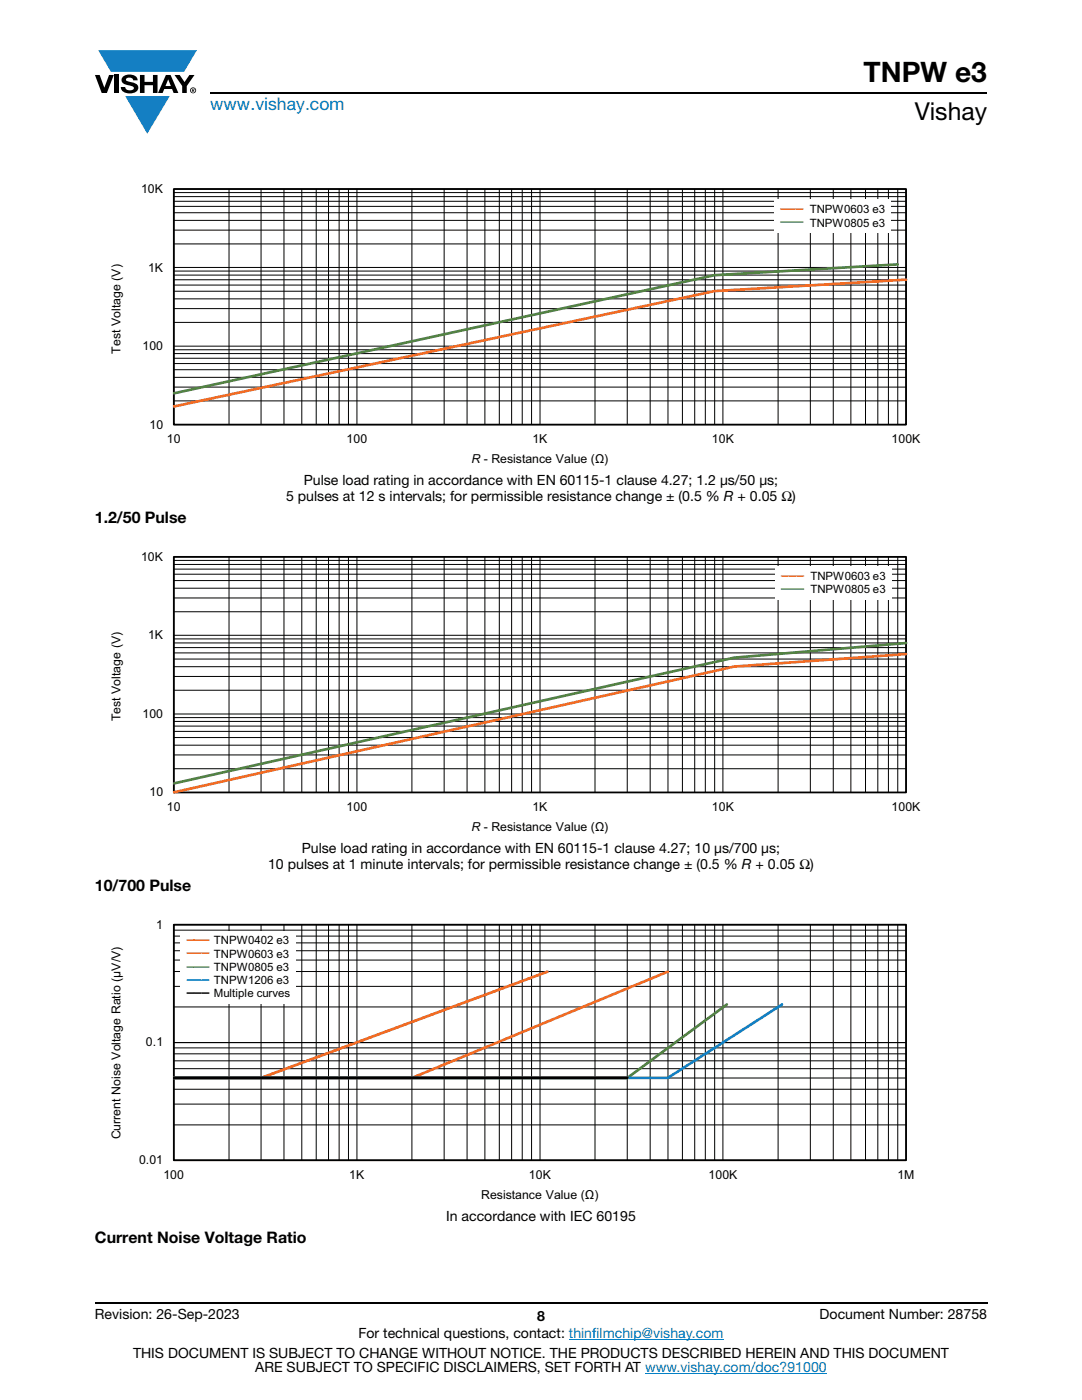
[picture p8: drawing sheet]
<svg xmlns="http://www.w3.org/2000/svg" width="216mm" height="279mm" viewBox="0 0 216 279" stroke-linecap="round" stroke-linejoin="round" font-family="sans-serif">
<g fill="#147fc3">
<path d="M19.6 10h19.7l-2.6 4.3h-1.1h-13.5z"/>
<path d="M25 19.2h8.9l-4.5 7.5z"/>
</g>
<g fill="#000">
<path d="M18.9 15h1l.9 2.5 1-2.5h.9l-1.4 3.6h-1zM22.9 15h.9v3.6h-.9zM24.6 15.3a2.1 2.1 0 0 1 2.8 .3l.1 .4h-.9a.79 .79 0 0 0-.7-.5 .79 .79 0 0 0-.8 .4l.3 .3 1 .2a1.08 1.08 0 0 1 1.2 1 1.08 1.08 0 0 1-1.1 1.2 1.73 1.73 0 0 1-2.4-1.2h.9a.96 .96 0 0 0 .8 .6 .96 .96 0 0 0 .9-.4 1.31 1.31 0 0 0-1.2-.6 1.03 1.03 0 0 1-1.1-.6 1.03 1.03 0 0 1 .2-1.1zM27.9 15h.9v1.3h1.7v-1.3h.9v3.6h-.9v-1.6h-1.7v1.6h-.9zM34.8 15h1.1l.9 1.4 1-1.4h1l-1.5 2.2v1.4h-.9v-1.4z"/>
<path d="M33.6 15.9l.5 1.3h-1.1zM33.1 15l-1.6 3.6h1l.3-.8h1.5l.3 .8h1l-1.6-3.6z"/>
<path d="M38.4 17.8h.2v.2h-.2zM38.3 17.7v.7h.1v-.3l.4 .3-.2-.3 .2-.2-.1-.2z"/>
<path d="M38.1 18a.46 .46 0 0 1 .9 0 .46 .46 0 0 1-.9 0zM37.9 18a.6 .6 0 0 0 1.2 0 .6 .6 0 0 0-1.2 0z"/>
</g>
<path d="M42 18.6h155M18.9 260h178.1" fill="none" stroke="#000" stroke-width=".36"/>
<path d="M113.5 267.3h30.9M128.7 274h36.3" fill="none" stroke="#007ec4" stroke-width=".2"/>
<g fill="none" stroke="#000" stroke-width=".2">
<path d="M34.7 39.2h146.1M34.7 38.4h146.1M34.7 37.7h146.1v47h-146.1zM45.7 37.7v47M52.1 37.7v47M56.7 37.7v47M60.2 37.7v47M63.1 37.7v47M65.6 37.7v47M67.7 37.7v47M69.5 37.7v47M71.2 37.7v47"/>
<path d="M82.2 37.7v47M88.6 37.7v47M93.2 37.7v47M96.8 37.7v47M99.6 37.7v47M102.1 37.7v47M104.2 37.7v47M106.1 37.7v47M107.8 37.7v47M118.7 37.7v47M125.2 37.7v47M129.7 37.7v47"/>
<path d="M133.3 37.7v47M136.2 37.7v47M138.6 37.7v47M140.7 37.7v47M142.6 37.7v47M144.2 37.7v47M155.3 37.7v47M161.7 37.7v47M166.3 37.7v47M169.8 37.7v47M172.7 37.7v47M175.2 37.7v47"/>
<path d="M177.3 37.7v47M179.1 37.7v47M34.7 59.6h146.1M34.7 58.1h146.1M34.7 56.9h146.1M34.7 55.8h146.1M34.7 54.9h146.1M34.7 54.1h146.1M34.7 48.7h146.1M34.7 45.9h146.1M34.7 44h146.1M34.7 42.5h146.1"/>
<path d="M34.7 41.2h146.1M34.7 40.2h146.1M34.7 53.4h146.1M34.7 77.3h146.1M34.7 75.3h146.1M34.7 73.8h146.1M34.7 72.6h146.1M34.7 71.5h146.1M34.7 70.6h146.1M34.7 69.8h146.1M34.7 64.3h146.1M34.7 61.6h146.1"/>
<path d="M34.7 69.1h146.1M34.7 80h146.1"/>
</g>
<path d="M34.7 37.7h146.1v47h-146.1z" fill="none" stroke="#000" stroke-width=".35"/>
<path d="M180.8 55.8l-38.2 2.3-107.9 23" fill="none" stroke="#f16b22" stroke-width=".53"/>
<path d="M179.1 52.8l-36.5 2.1-107.9 23.6" fill="none" stroke="#4e823b" stroke-width=".53"/>
<path d="M154.5 39.8h23.3v6.7h-23.3z" fill="#fff"/>
<g fill="none" stroke="#000" stroke-width=".2">
<path d="M34.7 119.3h146.1M34.7 117.4h146.1M34.7 115.9h146.1M34.7 114.6h146.1M34.7 113.6h146.1M34.7 112.6h146.1M34.7 111.8h146.1M34.7 111.1h146.1v47.1h-146.1zM45.7 111.1v47.1M52.1 111.1v47.1M56.7 111.1v47.1M60.2 111.1v47.1"/>
<path d="M63.1 111.1v47.1M65.6 111.1v47.1M67.7 111.1v47.1M69.5 111.1v47.1M71.2 111.1v47.1M82.2 111.1v47.1M88.6 111.1v47.1M93.2 111.1v47.1M96.8 111.1v47.1M99.6 111.1v47.1M102.1 111.1v47.1M104.2 111.1v47.1"/>
<path d="M106.1 111.1v47.1M107.8 111.1v47.1M118.7 111.1v47.1M125.2 111.1v47.1M129.7 111.1v47.1M133.3 111.1v47.1M136.2 111.1v47.1M138.6 111.1v47.1M140.7 111.1v47.1M142.6 111.1v47.1M144.2 111.1v47.1M155.3 111.1v47.1"/>
<path d="M161.7 111.1v47.1M166.3 111.1v47.1M169.8 111.1v47.1M172.7 111.1v47.1M175.2 111.1v47.1M177.3 111.1v47.1M179.1 111.1v47.1M34.7 137.8h146.1M34.7 135h146.1M34.7 133.1h146.1M34.7 131.5h146.1M34.7 130.3h146.1"/>
<path d="M34.7 129.2h146.1M34.7 128.3h146.1M34.7 127.5h146.1M34.7 122.1h146.1M34.7 126.8h146.1M34.7 153.4h146.1M34.7 150.7h146.1M34.7 148.7h146.1M34.7 147.2h146.1M34.7 146h146.1M34.7 144.9h146.1M34.7 144h146.1"/>
<path d="M34.7 143.2h146.1M34.7 142.5h146.1"/>
</g>
<path d="M34.7 111.1h146.1v47.1h-146.1z" fill="none" stroke="#000" stroke-width=".35"/>
<path d="M180.8 130.5l-34.3 2.5-111.8 25.1" fill="none" stroke="#f16b22" stroke-width=".53"/>
<path d="M180.8 128.3l-34.3 3-111.8 25.1" fill="none" stroke="#4e823b" stroke-width=".53"/>
<path d="M154.6 113h23.3v6.7h-23.3z" fill="#fff"/>
<g fill="none" stroke="#000" stroke-width=".2">
<path d="M34.7 184.5h146.1v47.1h-146.1zM34.7 196.9h146.1M34.7 193.9h146.1M34.7 191.6h146.1M34.7 189.7h146.1M34.7 188.2h146.1M34.7 186.8h146.1M34.7 185.6h146.1M45.7 184.5v47.1M52.1 184.5v47.1M56.7 184.5v47.1M60.2 184.5v47.1"/>
<path d="M63.1 184.5v47.1M65.6 184.5v47.1M67.7 184.5v47.1M69.5 184.5v47.1M71.2 184.5v47.1M82.2 184.5v47.1M88.6 184.5v47.1M93.2 184.5v47.1M96.8 184.5v47.1M99.6 184.5v47.1M102.1 184.5v47.1M104.2 184.5v47.1"/>
<path d="M106.1 184.5v47.1M107.8 184.5v47.1M118.7 184.5v47.1M125.2 184.5v47.1M129.7 184.5v47.1M133.3 184.5v47.1M136.2 184.5v47.1M138.6 184.5v47.1M140.7 184.5v47.1M142.6 184.5v47.1M144.2 184.5v47.1M155.3 184.5v47.1"/>
<path d="M161.7 184.5v47.1M166.3 184.5v47.1M169.8 184.5v47.1M172.7 184.5v47.1M175.2 184.5v47.1M177.3 184.5v47.1M179.1 184.5v47.1M34.7 217.4h146.1M34.7 215.1h146.1M34.7 213.3h146.1M34.7 211.7h146.1M34.7 210.3h146.1"/>
<path d="M34.7 209.1h146.1M34.7 208.1h146.1M34.7 201h146.1M34.7 224.5h146.1M34.7 220.3h146.1"/>
</g>
<path d="M34.7 184.5h146.1v47.1h-146.1z" fill="none" stroke="#000" stroke-width=".35"/>
<path d="M109.3 193.9l-57.2 21.2h-17.4" fill="none" stroke="#ee1f23" stroke-width=".53"/>
<path d="M133.3 193.9l-51.1 21.2h-47.5" fill="none" stroke="#f16b22" stroke-width=".53"/>
<path d="M145 200.5l-19.8 14.6h-90.5" fill="none" stroke="#4e823b" stroke-width=".53"/>
<path d="M156 200.5l-22.7 14.6h-98.6" fill="none" stroke="#147fc3" stroke-width=".53"/>
<path d="M34.7 215.1h90.5" fill="none" stroke="#000" stroke-width=".53"/>
<path d="M36 185.8h23.1v14.5h-23.1z" fill="#fff"/>
<text font-size="5.6" x="172.3" y="16.4">TNPW e3</text>
<text font-size="4.9" x="182.5" y="24">Vishay</text>
<text font-size="3.5" fill="#007ec4" x="42" y="21.9">www.vishay.com</text>
<g font-size="3.2">
<text x="18.9" y="104.5">1.2/50 Pulse</text>
<text x="18.9" y="177.9">10/700 Pulse</text>
<text x="18.9" y="248.1">Current Noise Voltage Ratio</text>
</g>
<g font-size="2.8">
<text x="57.1" y="100">5 pulses at 12 s intervals; for permissible resistance change ± (0.5 % R + 0.05 Ω)</text>
<text x="60.6" y="96.8">Pulse load rating in accordance with EN 60115-1 clause 4.27; 1.2 μs/50 μs;</text>
<text x="53.5" y="173.4">10 pulses at 1 minute intervals; for permissible resistance change ± (0.5 % R + 0.05 Ω)</text>
<text x="60.2" y="170.2">Pulse load rating in accordance with EN 60115-1 clause 4.27; 10 μs/700 μs;</text>
<text x="89" y="243.6">In accordance with IEC 60195</text>
<text x="18.9" y="263.3">Revision: 26-Sep-2023</text>
<text x="107.2" y="263.6">8</text>
<text x="163.6" y="263.3">Document Number: 28758</text>
<text x="71.5" y="267.1">For technical questions, contact: thinfilmchip@vishay.com</text>
<text x="26.5" y="271">THIS DOCUMENT IS SUBJECT TO CHANGE WITHOUT NOTICE. THE PRODUCTS DESCRIBED HEREIN AND THIS DOCUMENT</text>
<text x="50.9" y="273.8">ARE SUBJECT TO SPECIFIC DISCLAIMERS, SET FORTH AT www.vishay.com/doc?91000</text>
</g>
<g font-size="2.5">
<text x="28.2" y="38.5">10K</text>
<text x="29.5" y="54.2">1K</text>
<text x="24" y="70.6" transform="rotate(-90 24 70.6)">Test Voltage (V)</text>
<text x="28.4" y="69.9">100</text>
<text x="29.8" y="85.5">10</text>
<text x="33.3" y="88.5">10</text>
<text x="69.2" y="88.5">100</text>
<text x="106.2" y="88.5">1K</text>
<text x="142.1" y="88.5">10K</text>
<text x="177.9" y="88.5">100K</text>
<text x="94.1" y="92.4">R - Resistance Value (Ω)</text>
<text x="28.2" y="111.9">10K</text>
<text x="29.5" y="127.6">1K</text>
<text x="24" y="144" transform="rotate(-90 24 144)">Test Voltage (V)</text>
<text x="28.4" y="143.3">100</text>
<text x="29.8" y="158.9">10</text>
<text x="33.3" y="161.9">10</text>
<text x="69.2" y="161.9">100</text>
<text x="106.2" y="161.9">1K</text>
<text x="142.1" y="161.9">10K</text>
<text x="177.9" y="161.9">100K</text>
<text x="94.1" y="165.8">R - Resistance Value (Ω)</text>
<text x="31.2" y="185.3">1</text>
<text x="29.1" y="208.8">0.1</text>
<text x="24" y="227.4" transform="rotate(-90 24 227.4)">Current Noise Voltage Ratio (μV/V)</text>
<text x="27.8" y="232.4">0.01</text>
<text x="32.6" y="235.3">100</text>
<text x="69.7" y="235.3">1K</text>
<text x="96" y="239.2">Resistance Value (Ω)</text>
<text x="105.5" y="235.3">10K</text>
<text x="141.4" y="235.3">100K</text>
<text x="179.1" y="235.3">1M</text>
</g>
<g font-size="2.3">
<text x="161.6" y="42.6">TNPW0603 e3</text>
<text x="161.6" y="45.2">TNPW0805 e3</text>
<text x="161.7" y="115.7">TNPW0603 e3</text>
<text x="161.7" y="118.4">TNPW0805 e3</text>
<text x="42.7" y="188.5">TNPW0402 e3</text>
<text x="42.7" y="191.1">TNPW0603 e3</text>
<text x="42.7" y="193.7">TNPW0805 e3</text>
<text x="42.7" y="196.4">TNPW1206 e3</text>
<text x="42.7" y="199">Multiple curves</text>
</g>
<g font-size="1.5" fill="#f16b22">
<text x="155.7" y="42.2">▬▬▬</text>
<text x="155.9" y="115.3">▬▬▬</text>
<text x="37.2" y="190.7">▬▬▬</text>
</g>
<g font-size="1.5" fill="#4e823b">
<text x="155.7" y="44.8">▬▬▬</text>
<text x="155.9" y="117.9">▬▬▬</text>
<text x="37.2" y="193.3">▬▬▬</text>
</g>
<text font-size="1.5" fill="#ee1f23" x="37.2" y="188.1">▬▬▬</text>
<text font-size="1.5" fill="#147fc3" x="37.2" y="196">▬▬▬</text>
<text font-size="1.5" x="37.2" y="198.6">▬▬▬</text>
</svg>
